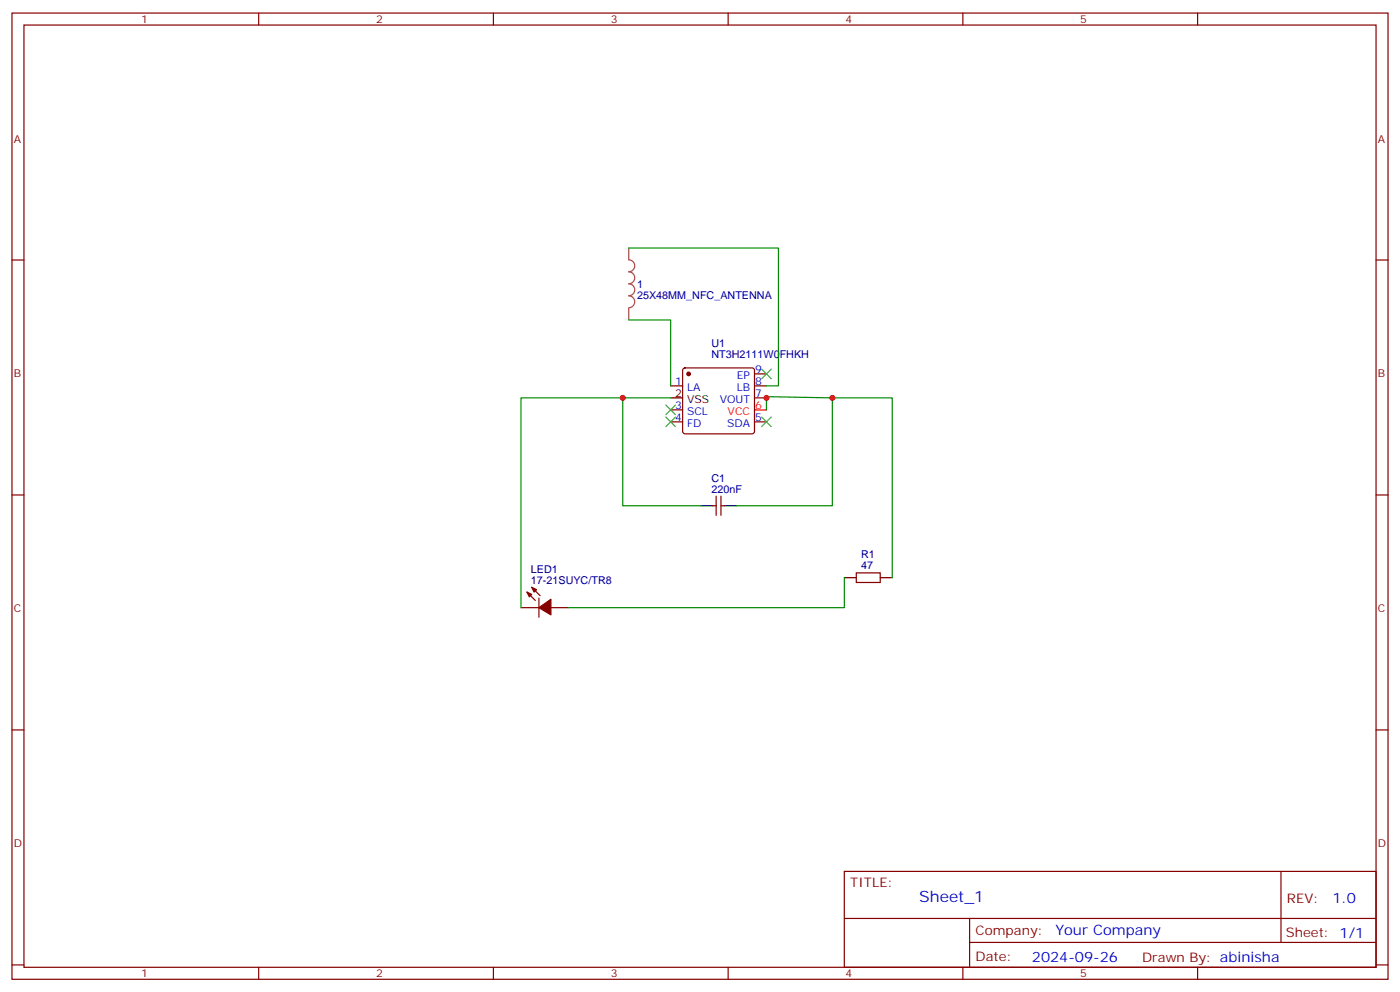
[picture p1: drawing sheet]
<svg xmlns="http://www.w3.org/2000/svg" width="412mm" height="292mm" viewBox="0 0 412 292" stroke-linecap="round" stroke-linejoin="round" font-family="sans-serif">
<g fill="none" stroke="#870000" stroke-width=".35">
<path d="M3.5 3.8h405.4v284.4h-405.4zM7.1 7.4h398.2v277.3h-398.2zM76.2 3.8v3.6M145.3 3.8v3.6M214.5 3.8v3.6M283.6 3.8v3.6M352.8 3.8v3.6M3.5 76.5h3.6M405.3 76.5h3.6M197.6 113.6h3.5M201.3 108.5l.5-.2h19.7l.5 .2 .2 .5v18l-.2 .5-.5 .2h-19.7l-.5-.3-.2-.4v-18zM222.2 110h3.6"/>
<path d="M222.2 113.6h3.6M222.2 117.1h3.6M197.6 124.1h3.5M197.6 120.6h3.5M222.2 124.1h3.6M3.5 145.7h3.6M209.9 148.8h1.1M211 146v5.7M212.4 146v5.7M212.4 148.8h1M405.3 145.7h3.6M153.5 178.8h5.2"/>
<path d="M155.2 174.2l2.5 2.5M156.6 172.8l2.5 2.5M158.7 176v5.6M162.3 178.8h5.3M252.2 168.6h7.1v2.8h-7.1zM3.5 214.8h3.6M405.3 214.8h3.6M248.7 256.4h156.6v28.3h-156.6zM377.3 256.5v20.8M248.7 270.3h156.5M285.6 277.3h119.6M285.6 270.3v14.1"/>
<path d="M3.5 284h3.6M76.2 284.7v3.5M145.3 284.7v3.5M214.5 284.7v3.5M283.6 284.7v3.5M352.8 284.7v3.5M405.3 284h3.6"/>
</g>
<path d="M222.2 120.6h3.6" fill="none" stroke="#f00" stroke-width=".35"/>
<path d="M197.6 117.1h3.5M206.4 148.8h3.5M213.4 148.8h3.6M248.7 170h3.5M259.3 170h3.5" fill="none" stroke="#000" stroke-width=".35"/>
<g fill="#870000" stroke="#870000" stroke-width=".35">
<path d="M155.2 174.2l1.4 .7-.7 .7z"/>
<path d="M156.6 172.8l1.4 .7-.7 .7z"/>
<path d="M158.7 178.8l3.6-2.4v4.5z"/>
<circle cx="202.8" cy="110" r=".53"/>
</g>
<path d="M185.2 73v3.5a1.76 1.76 0 0 1 1.8 1.7 1.76 1.76 0 0 1-1.8 1.8 1.76 1.76 0 0 1 1.8 1.8 1.76 1.76 0 0 1-1.8 1.7 1.76 1.76 0 0 1 1.8 1.8 1.76 1.76 0 0 1-1.8 1.7 1.76 1.76 0 0 1 1.8 1.8 1.76 1.76 0 0 1-1.8 1.8M185.2 90.7v3.5" fill="none" stroke="#a64a4a" stroke-width=".35"/>
<path d="M185.2 73h44.1v40.6h-3.5M185.2 94.2h12.4v19.4M183.4 117.1h-29.9v61.7M197.6 117.1h-14.2v31.7h23M245.2 117.1h17.6v52.9M225.8 120.6v-3.9l19.4 .4v31.7h-28.2M248.7 170v8.8h-81.1" fill="none" stroke="#008700" stroke-width=".35"/>
<path d="M196.1 119.2l2.9 2.8M199 119.2l-2.9 2.8M224.4 108.6l2.8 2.8M227.2 108.6l-2.8 2.8M196.1 122.7l2.9 2.9M199 122.7l-2.9 2.9M224.4 122.7l2.8 2.9M227.2 122.7l-2.8 2.9" fill="none" stroke="#3c3" stroke-width=".35"/>
<g fill="#c00">
<circle cx="225.8" cy="117.1" r=".88"/>
<circle cx="183.4" cy="117.1" r=".88"/>
<circle cx="245.2" cy="117.1" r=".88"/>
</g>
<text font-size="4.6" fill="#00f" x="270.8" y="265.5">Sheet_1</text>
<g font-size="4.2" fill="#00f">
<text x="392.5" y="265.7">1.0</text>
<text x="310.9" y="275.3">Your Company</text>
<text x="304" y="283.1">2024-09-26</text>
</g>
<g font-size="3.9" fill="#800">
<text x="250.5" y="261">TITLE:</text>
<text x="379.1" y="265.7">REV:</text>
<text x="287.4" y="275.2">Company:</text>
<text x="378.7" y="275.8">Sheet: 1/1</text>
<text x="287.4" y="282.9">Date:</text>
<text x="336.4" y="283">Drawn By: abinisha</text>
</g>
<g font-size="3.2" fill="#800">
<text x="41.6" y="6.8">1</text>
<text x="110.8" y="6.8">2</text>
<text x="179.9" y="6.8">3</text>
<text x="249.1" y="6.8">4</text>
<text x="318.2" y="6.8">5</text>
<text x="4.1" y="41.9">A</text>
<text x="405.9" y="41.9">A</text>
<text x="4.1" y="111.1">B</text>
<text x="405.9" y="111.1">B</text>
<text x="4.1" y="180.2">C</text>
<text x="405.9" y="180.2">C</text>
<text x="4.1" y="249.4">D</text>
<text x="405.9" y="249.4">D</text>
<text x="41.6" y="287.7">1</text>
<text x="110.8" y="287.7">2</text>
<text x="179.9" y="287.7">3</text>
<text x="249.1" y="287.7">4</text>
<text x="318.2" y="287.7">5</text>
</g>
<g font-size="3.2" fill="#000080">
<text x="187.7" y="87.9">25X48MM_NFC_ANTENNA</text>
<text x="187.7" y="84.7">1</text>
<text x="209.6" y="105.3">NT3H2111W0FHKH</text>
<text x="209.6" y="102.1">U1</text>
<text x="209.6" y="141.8">C1</text>
<text x="209.6" y="145">220nF</text>
<text x="253.7" y="167.5">47</text>
<text x="253.7" y="164.3">R1</text>
<text x="156.4" y="171.8">17-21SUYC/TR8</text>
<text x="156.4" y="168.6">LED1</text>
</g>
<g font-size="3.2" fill="#00f">
<text x="198.9" y="113.2">1</text>
<text x="217" y="111.4">EP</text>
<text x="222.4" y="109.7">9</text>
<text x="222.4" y="113.2">8</text>
<text x="202.4" y="115">LA</text>
<text x="212" y="118.5">VOUT</text>
<text x="217" y="115">LB</text>
<text x="222.4" y="116.7">7</text>
<text x="198.9" y="123.8">4</text>
<text x="198.9" y="120.3">3</text>
<text x="202.4" y="125.6">FD</text>
<text x="202.4" y="122">SCL</text>
<text x="214.2" y="125.6">SDA</text>
<text x="222.4" y="123.8">5</text>
</g>
<g font-size="3.2">
<text x="198.9" y="116.7">2</text>
<text x="202.4" y="118.5">VSS</text>
</g>
<g font-size="3.2" fill="#f00">
<text x="214.3" y="122">VCC</text>
<text x="222.4" y="120.3">6</text>
</g>
</svg>
